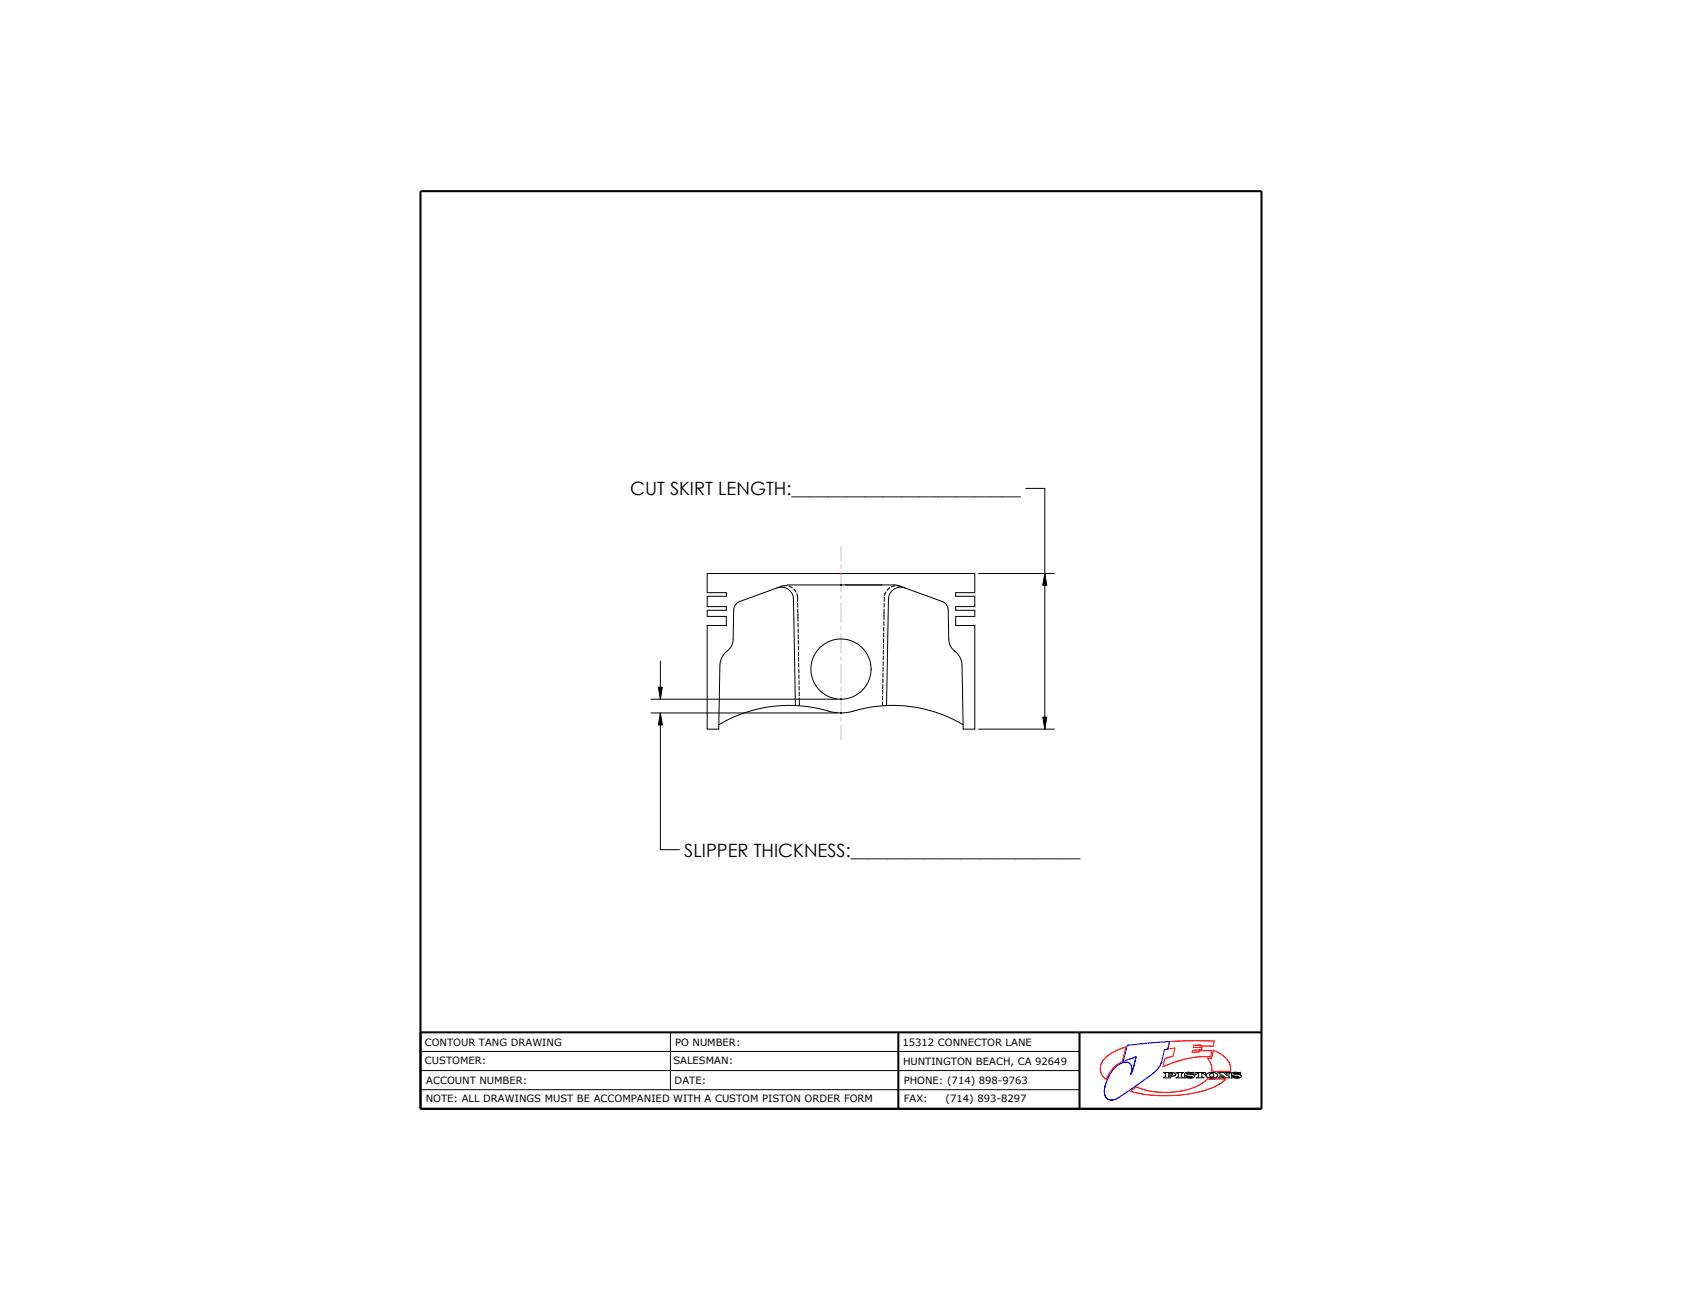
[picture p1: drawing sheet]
<svg xmlns="http://www.w3.org/2000/svg" width="559mm" height="432mm" viewBox="0 0 559 432" stroke-linecap="round" stroke-linejoin="round" font-family="sans-serif">
<g fill="none" stroke="#000" stroke-width=".33">
<path d="M340.8 162.2h6.3v80M258.2 195.3a4 4 0 0 1 5.4 3.7l.6 35.3M259.6 194.7l-.1 .1M261.5 194.6h-1.3M261.6 194.3h36l15.4 5.5a3 3 0 0 1 2 2.8l.2 9.7a6.1 6.1 0 0 0 2.9 4.9l.8 1.2 .7 2 .4 21.8h3.8v-34.4h-6.3v-3.1h6.3v-2h-6.3v-1.2h6.3v-3.4h-6.3v-1.2h6.3v-6.4h-88.9v6.4h6.4v1.2h-6.4v3.4h6.4v1.2h-6.4v2h6.4v3.1h-6.4v34.4h3.9l.4-21.1a7.2 7.2 0 0 1 3.3-5.7l.6-.9 .4-1.6 .3-10.3a3 3 0 0 1 1.9-2.8l14.5-5.3M262.1 194.7l1.1 .6M263.7 195.7l.8 1M264.8 197.3l.2 2.5M279.3 194.2l.2 .2M279.4 194.2v.2M279.5 194.2l-.2 .2M293.8 198.4l-.1 1.4"/>
<path d="M294.3 196.6l-.4 1.2M295.6 195.2l-.9 .9M297.4 194.6l-1.3 .3M298 194.5l1.3 .3M300.6 195.3a4 4 0 0 0-5.4 3.7l-.7 35.3M325.1 190.5h25.2M347.1 190.5l.7 4h-1.4zM219.4 219.5v12.7M265 200.4v1.3M265 202.3v1.3M265.1 203.9v2.5M265.1 207v1.3"/>
<path d="M265.2 208.9v1.3M265.2 210.8v1.3M265.2 212.7v1.3M265.2 214.6l.1 1.3M265.3 216.5v1.3M265.3 218.4v1.3M293.4 219.8v1.3M293.5 217.9l-.1 1.3M293.5 216v1.3M293.5 214.1v1.3M293.5 212.2v1.2M293.6 210.3v1.2"/>
<path d="M293.6 208.4v1.2M293.6 206.5v1.2M293.7 202.3l-.1 3.5M293.7 200.4v1.3M216.2 232.2h61.9M216.2 236.8h61.9M218.7 228.3h1.3l-.6 3.9zM219.4 236.8l.6 4h-1.3zM219.4 236.8v45.4h6.3M265.3 220.3l.1 1.3M265.4 222.3v1.2M265.4 224.2v1.2"/>
<path d="M265.4 226.1l.1 1.2M265.5 228v1.2M265.5 229.9v1.2M265.5 231.8l.1 1.2M265.6 233.2v1.2M279.3 232.2h.2M279.3 232.2l.2 .1M279.3 236.8h.2M279.3 236.7l.2 .2M279.4 232.2v.1M279.4 236.7v.2M279.5 232.2l-.2 .1"/>
<path d="M279.5 236.7l-.2 .2M293.2 234.4h.1M293.2 233.1v1.3M293.2 231.2v1.3M293.3 229.3l-.1 1.3M293.3 227.4v1.3M293.3 225.5v1.3M293.3 223.6v1.3M293.4 221.7v1.3M346.4 238.2h1.4l-.7 4zM238.8 240.7a45.9 45.9 0 0 1 37.4-4.2 16.4 16.4 0 0 0 9.3-.8 45.8 45.8 0 0 1 34.5 5M325.1 242.2h25.2"/>
<path d="M139.7 355.6h218.9M139.7 349.3h218.9M222.7 342.9v19.1M386.5 356.2l3.2 .1 .6 .2 .3 .4-.5 .5h-1.8l.7 .6h-2.5l.7-.4 .1-.9zM388.3 356.6h1l.2 .2-.3 .3h-.9zM390.8 356.2h2.5l-.8 .5v.9l.7 .4h-2.5l.8-.4v-.9zM394.3 356.6l.9-.1 1.3 .4v-.7l-.6 .1a2.02 2.02 0 0 0-2.4 .5l.6 .5 1.9 .4M394.3 356.6v.1M394.3 356.7l2 .3 .5 .5a2.27 2.27 0 0 1-2.7 .4l-.5 .2v-.9a2.79 2.79 0 0 0 2.3 .5M396 357.7h-.1M397.1 356.2h3.4v.9l-.7-.5h-.5v1l.7 .4h-2.5l.7-.4 .1-1h-.5l-.8 .5zM400.8 356.8a2.59 2.59 0 0 1 3.8 .4 2.56 2.56 0 0 1-3.4 .6l-.5-.5z"/>
<path d="M404.7 356.2h1.8l1.2 1v-.5l-.7-.5h2l-.7 .5v.9l.3 .4h-1.4l-1.2-1v.6l.7 .4h-2.1l.8-.4v-.9zM409.2 356.5a2.49 2.49 0 0 1 2.3-.2l.6-.1v.7l-1.3-.4-.9 .1 2 .4 .5 .5a2.22 2.22 0 0 1-2.7 .4l-.5 .2v-.9l1.2 .5h1.2l-1.9-.4a.53 .53 0 0 1-.5-.8zM409.9 356.6v.1M139.7 362h218.9"/>
<circle cx="279.4" cy="222.2" r="10"/>
<circle cx="402.6" cy="357.1" r=".68"/>
</g>
<path d="M139.7 63.5h279.4v304.8h-279.4zM139.7 342.9h279.4M298.4 342.9v25.4M358.6 342.9v25.4" fill="none" stroke="#000" stroke-width=".68" stroke-linecap="butt"/>
<path d="M279.3 190.5h.2M279.3 190.4l.2 .2M279.4 190.4v.2M279.5 190.4l-.2 .2M367.3 351.3l.9-.8a19.6 19.6 0 0 1 5.8-2.7l-1.2 4.9a9.6 9.6 0 0 0-4.7 4.6l-.6 1.3a4.5 4.5 0 0 1-.2-7.3zM388.6 346l8.2-.3 6.6 .1-.4 1.7-4.2-.1 .1-.3-2.3 .1-.2 .8 3-.1-.2 .8-3 .2-.1 .5-.1 .2 2.4-.2v-.4l4.3 .1-.5 1.9h-3.3l-4 .5-3.7 1-4.9 1.8 .7-2.7 2.7-.8 .6-2.7-2.3 .3zM403.2 348.8l1.5 .8a6.1 6.1 0 0 1 4 6.2h-1.8v.2l-2.6-.2-.1 .3-1.7-.4-.1-1.9-1.2-2.4 1.3 .2zM375.5 362.5l2.1-1.5 3 1.1 2.8 .5 3.2 .2 4.2-.2 3.6-.7 2.2-.7 2.3-1.1 1.6-1.1a1.36 1.36 0 0 1 1.9-.5l1.8-.2 2.5 .1 .2-.2 .4 .2-2.6 1.9-3.2 1.5-3.8 1.1-4.5 .7-4.7 .3h-4.8l-4.2-.5z" fill="none" stroke="#f00" stroke-width=".33"/>
<path d="M376.5 351.4l.9-.4-1 4M385.8 353h.1M385.8 353l1.1-4.3 1-.2 .6-2.5-14 1.2-1.3 5.3 4.2-1.5-1.2 4.7-.5 1.2 .2-.9a2.24 2.24 0 0 0-.4-2.5 2.24 2.24 0 0 0-2.5-.5 7.8 7.8 0 0 0-4.1 3.6l-1.7 3.9M385.8 353a13 13 0 0 1-5.5 5.6l-8.8 6-1.3 .7-1.2 .1a2.47 2.47 0 0 1-2.1-2.7l.1-1.2M366.9 362v.1M366.9 361.7v.1M367 361.4v.1M367.1 360.9l-.1 .5M367.1 360.8v.1M367.2 360.6l-.1 .2M367.2 360.5v.1M371.4 364.7l-.1 .1" fill="none" stroke="#0000e1" stroke-width=".33"/>
<g fill="none" stroke="#c4c4c4" stroke-width=".33">
<path d="M279.4 181.6v4.8M279.4 187.6v1.3M279.4 190.2v6.3M279.4 197.8v1.3M279.4 200.3v6.4M279.4 207.9v1.3M279.4 210.5v6.3M279.4 218.1v1.3M279.4 220.6v6.4M279.4 228.3v1.2M279.4 230.8v6.4M279.4 238.4v1.3"/>
<path d="M279.4 241v4.7"/>
</g>
<path d="M347.1 190.5l.7 4h-1.4zM218.7 228.3h1.3l-.6 3.9zM219.4 236.8l.6 4h-1.3zM346.4 238.2h1.4l-.7 4z" fill="#000"/>
<g font-size="6.1">
<text x="209.4" y="164.5">CUT SKIRT LENGTH:_________________________</text>
<text x="227.3" y="284.5">SLIPPER THICKNESS:_________________________</text>
</g>
<g font-size="3.3">
<text x="141.1" y="347.5">CONTOUR TANG DRAWING</text>
<text x="224.3" y="347.5">PO NUMBER:</text>
<text x="299.8" y="347.3">15312 CONNECTOR LANE</text>
<text x="141.2" y="353.5">CUSTOMER:</text>
<text x="223.7" y="353.5">SALESMAN:</text>
<text x="300" y="353.7">HUNTINGTON BEACH, CA 92649</text>
<text x="141.6" y="359.9">ACCOUNT NUMBER:</text>
<text x="224.1" y="359.9">DATE:</text>
<text x="300.2" y="359.9">PHONE: (714) 898-9763</text>
<text x="141.4" y="366.1">NOTE: ALL DRAWINGS MUST BE ACCOMPANIED WITH A CUSTOM PISTON ORDER FORM</text>
<text x="300.3" y="366.1">FAX:</text>
<text x="314.2" y="366.1">(714) 893-8297</text>
</g>
</svg>
